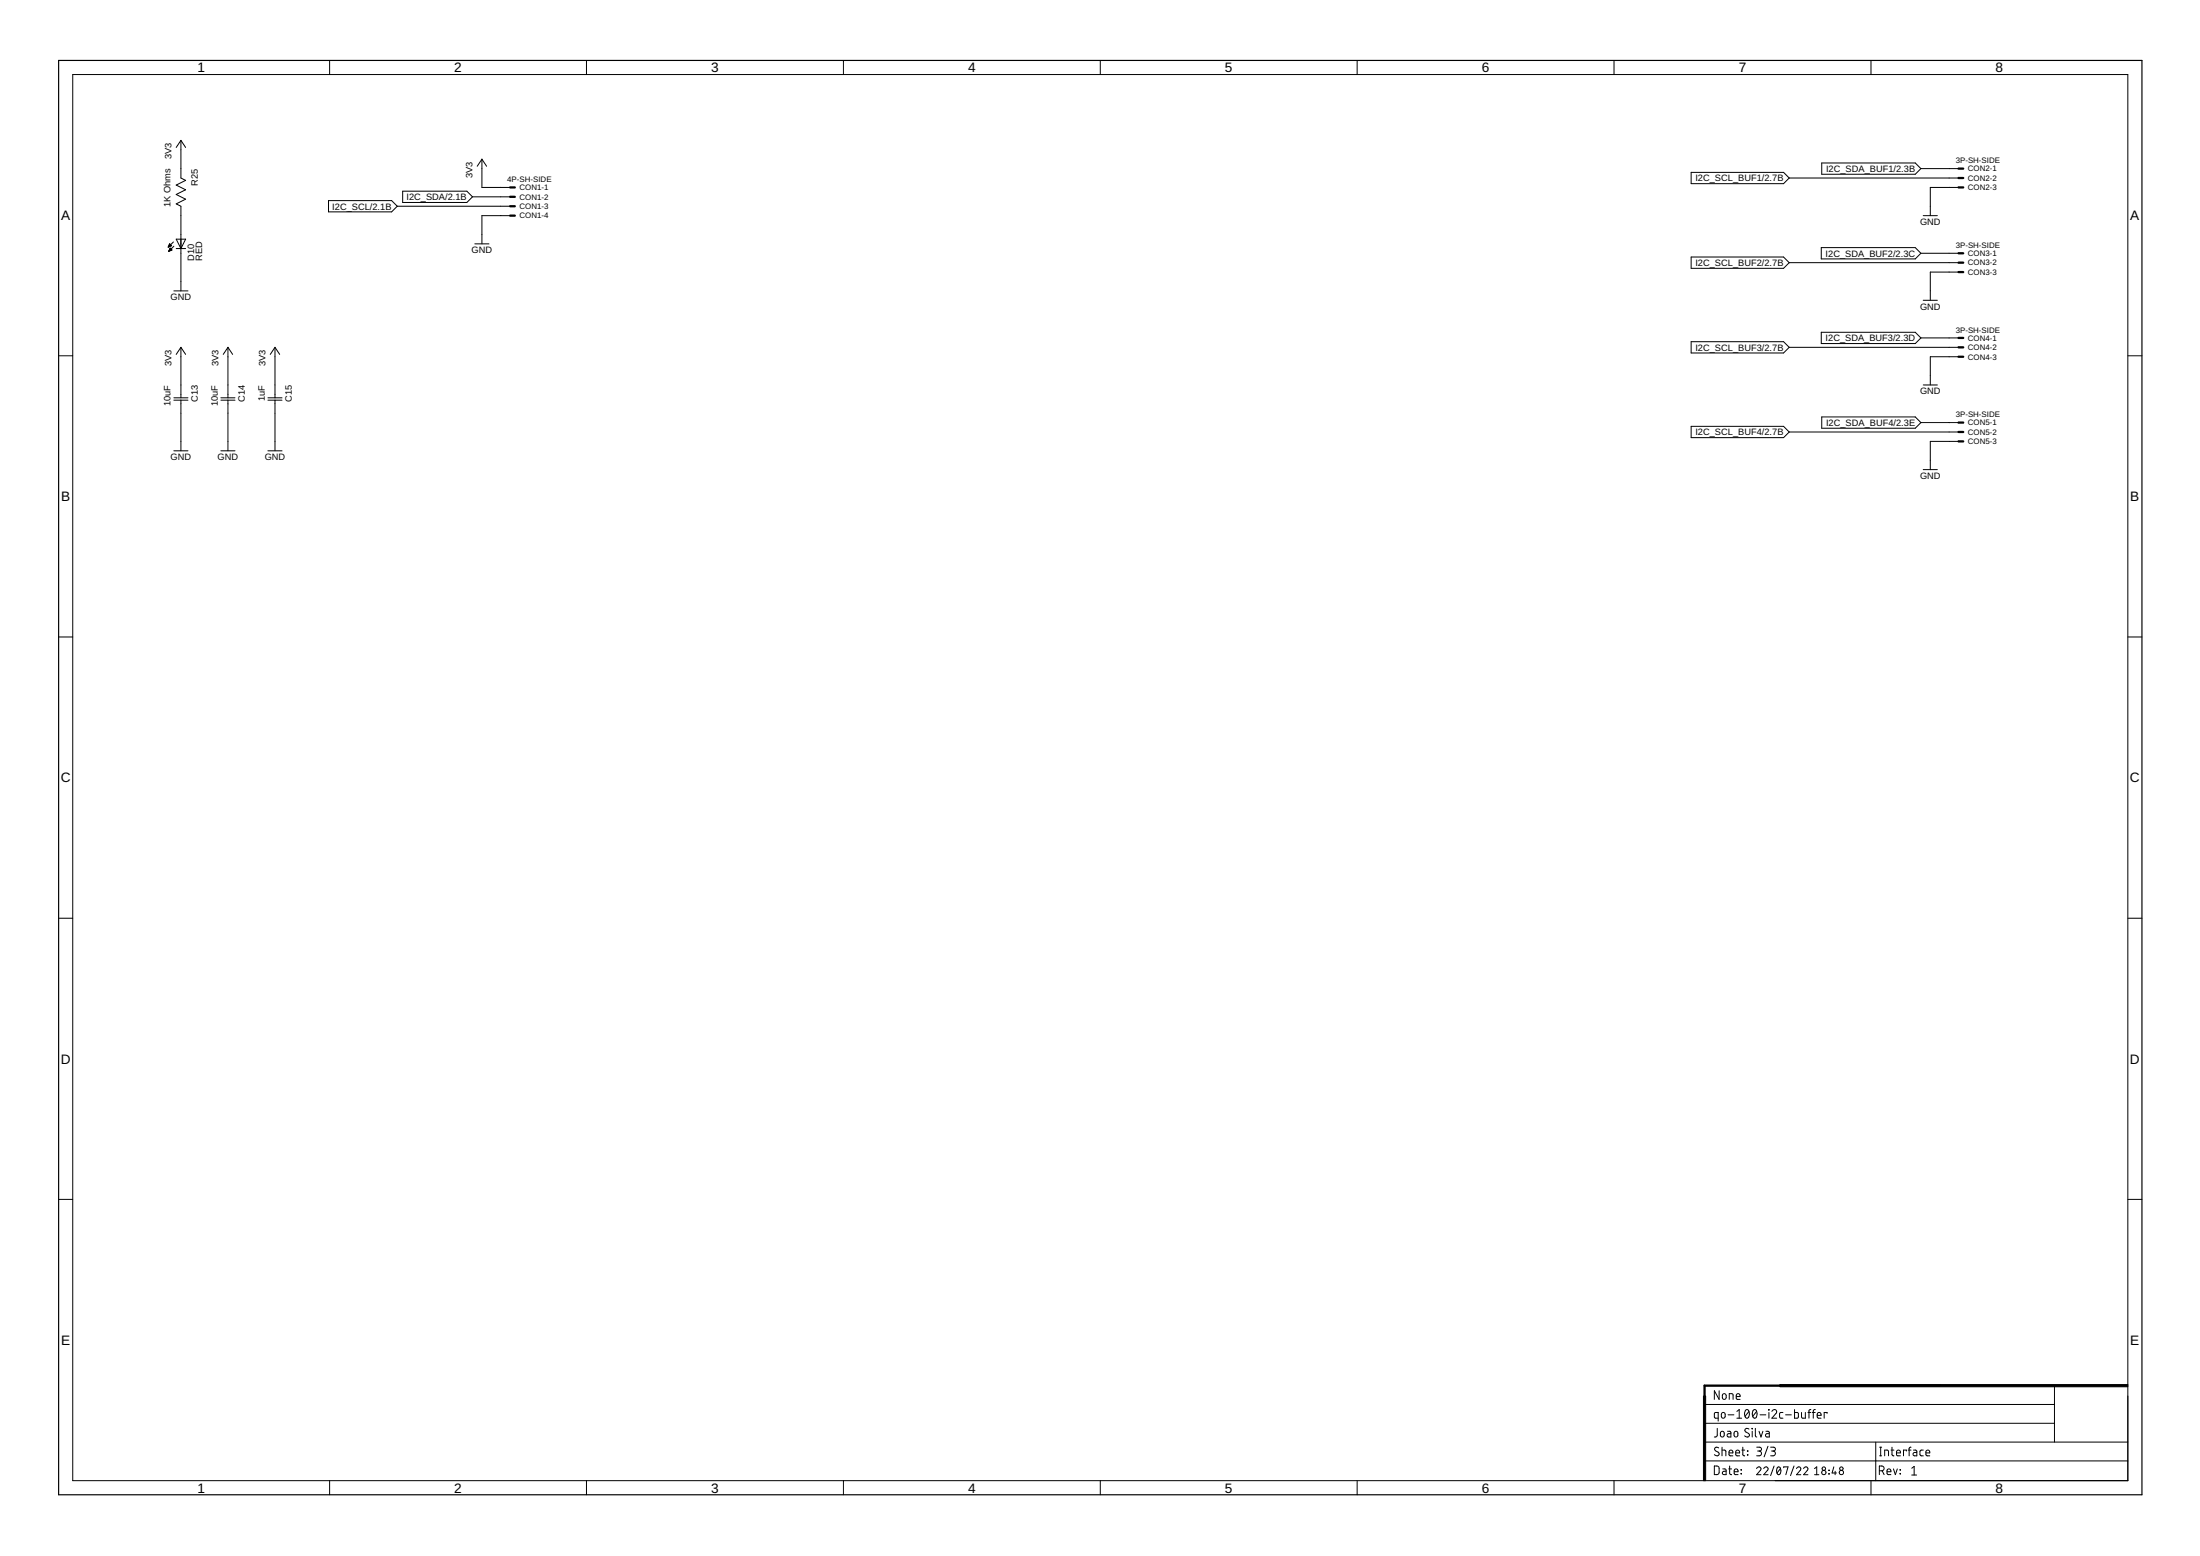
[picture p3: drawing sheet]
<svg xmlns="http://www.w3.org/2000/svg" width="594mm" height="420mm" viewBox="0 0 594 420" stroke-linecap="round" stroke-linejoin="round" font-family="sans-serif">
<g fill="none" stroke="#000" stroke-width=".27">
<path d="M89 16.3v3.8M158.4 16.3v3.8M227.8 16.3v3.8M297.1 16.3v3.8M366.5 16.3v3.8M435.8 16.3v3.8M505.2 16.3v3.8M19.6 20.1h555v379.7h-555zM48.9 37.9v10.2l1.2 .6-2.5 1.3 2.5 1.2-2.5 1.3 2.5 1.3-2.5 1.3 1.3 .6v22.8M48.9 37.9l1.2 1.9M48.9 37.9l-1.3 1.9M88.7 54.2h17l1.6 1.5-1.6 1.5h-17z"/>
<path d="M107.3 55.7h30.5M108.7 51.6h17.4l1.5 1.5-1.5 1.6h-17.4zM127.6 53.1h10.2M130.1 43v7.6h7.7M130.1 43l1.3 1.9M130.1 43l-1.2 1.9M137.8 58.2h-7.7v7.6M456.7 46.5h24.9l1.6 1.6-1.6 1.5h-24.9zM483.2 48.1h45.7M491.9 44h25.3l1.5 1.5-1.5 1.6h-25.3zM518.7 45.5h10.2M519.3 58.2h3.9"/>
<path d="M528.9 50.6h-7.6v7.6M45.4 66.7h.1M45.5 66.6h.3M45.5 66.5h.6M45.6 66.3h.7M45.6 67.8h.2M45.6 66.2h.6M45.6 67.7h.4M45.7 66.1h.4M45.7 67.5h.6M45.7 66h.2M45.7 67.4h.7"/>
<path d="M45.8 67.3h.4M45.8 67.2h.3M45.9 67.1h.1M45.9 67l.5 .5-.8 .4zM46.3 66.4l-.5-.6-.4 .9M46.3 66.4l-.9 .3M46.8 65.3l-1.4 1.4M46.9 66.5l-1.3 1.4M46.9 78.5h3.9M47.6 64.6h2.5l-1.2 2.5zM47.6 67.1h2.5M128.2 65.8h3.8"/>
<path d="M456.7 69.4h24.9l1.6 1.5-1.6 1.6h-24.9zM483.2 70.9h45.7M491.8 66.9h25.4l1.5 1.5-1.5 1.5h-25.4zM518.7 68.4h10.2M528.9 73.5h-7.6v7.6M15.8 96.1h3.8M48.9 93.8v13.6M48.9 93.8l1.2 1.9M48.9 93.8l-1.3 1.9M61.6 93.8v13.6M61.6 93.8l1.2 1.9M61.6 93.8l-1.3 1.9"/>
<path d="M74.3 93.8v13.6M74.3 93.8l1.2 1.9M74.3 93.8l-1.3 1.9M456.7 92.3h24.9l1.6 1.5-1.6 1.5h-24.9zM483.2 93.8h45.7M491.8 89.7h25.4l1.5 1.5-1.5 1.6h-25.4zM518.7 91.2h10.2M519.3 81.1h3.9M528.9 96.3h-7.6v7.6M574.6 96.1h3.8M46.9 107.4h3.9M46.9 108.1h3.9"/>
<path d="M48.9 108.1v13.6M59.6 107.4h3.9M59.6 108.1h3.9M61.6 108.1v13.6M72.3 107.4h3.9M72.3 108.1h3.9M74.3 108.1v13.6M456.7 115.1h24.9l1.6 1.5-1.6 1.6h-24.9zM483.2 116.6h45.7M491.9 112.6h25.3l1.5 1.5-1.5 1.5h-25.3zM518.7 114.1h10.2M519.3 103.9h3.9"/>
<path d="M528.9 119.2h-7.6v7.6M46.9 121.7h3.9M59.6 121.7h3.9M72.3 121.7h3.9M519.3 126.8h3.9M15.8 172h3.8M574.6 172h3.8M15.8 247.9h3.8M574.6 247.9h3.8M15.8 323.9h3.8M574.6 323.9h3.8M460.3 379.2h94.5"/>
<path d="M464.2 375.5v2.4l-1.3-2.4v2.4M465.2 376.5l.3-.2 .5 .2 .1 .9a.52 .52 0 0 1-.5 .5 .52 .52 0 0 1-.5-.5zM467 377.9v-1.6l.9 .1 .1 1.5M468.8 377.1h1.1a.55 .55 0 0 0-.4-.8 .55 .55 0 0 0-.7 .5l.1 1 1 .1M554.8 374.2v15.2M89 399.8v3.8M158.4 399.8v3.8M227.8 399.8v3.8M297.1 399.8v3.8M366.5 399.8v3.8M435.8 399.8v3.8M460.3 394.5h114.3"/>
<path d="M460.3 389.4h114.3M460.3 384.3h94.5M462.9 395.9h.9l.4 .4v1.4l-.4 .5h-.9zM463.7 385.7v2l-.2 .2-.6 .1M464 382.9h-.8l-.2-.2v-1.1l.2-.2h.8v2.3M464.1 391a.58 .58 0 0 0-.9-.1 .58 .58 0 0 0 .1 .9l.7 .3a.54 .54 0 0 1 .2 .8 .54 .54 0 0 1-.8 .2l-.5-.3M464.7 386.7l.5-.2a.92 .92 0 0 1 .1 1.5h-.3l-.4-.3zM464.9 381.6l.5-.2a.92 .92 0 0 1 .2 1.5l-.7-.1zM465 391.6l.9 .1 .1 1.4M465 390.8v2.3M465.2 396.6l.7 .1 .2 .2v1.3h-.6a.46 .46 0 0 1-.4-.5 .46 .46 0 0 1 .4-.4h.6M466.5 386.5h.7l.2 .2v1.3h-.6a.46 .46 0 0 1-.4-.4 .46 .46 0 0 1 .4-.5h.6"/>
<path d="M466.6 382h1.6M466.8 396.6h.8M466.9 392.3h1a.54 .54 0 0 0-.3-.7 .54 .54 0 0 0-.7 .5l.1 .9 .9 .1M467.1 395.9v1.9l.1 .3 .4 .1M468.3 397.4h1a.54 .54 0 0 0-.3-.7 .54 .54 0 0 0-.7 .5l.1 .9 .9 .1M468.4 386.7l.5-.2a.92 .92 0 0 1 .1 1.5l-.6-.1zM468.7 392.3h1.1a.54 .54 0 0 0-.4-.7 .54 .54 0 0 0-.7 .5l.1 .9 1 .1M469 382.9h1.3M469 381.1l.6-.5v2.3M470.1 397.9l.2 .1zM470.1 396.8l.2 .2zM470.4 391.6h.7"/>
<path d="M470.6 390.8v2.1l.5 .2M471.4 380.8a.62 .62 0 0 1 .7-.1 .62 .62 0 0 1 .3 .8 .99 .99 0 0 1-.8 1.4 1.62 1.62 0 0 1-.2-2.1zM471.9 391.8l.1 .1zM471.9 392.8l.1 .1zM472.3 381.1l-1.1 1.3M472.3 385.9a.58 .58 0 0 0-.9-.1 .58 .58 0 0 0 0 .9l.7 .4a.58 .58 0 0 1 .1 .8 .58 .58 0 0 1-.9 0l-.2-.2M473.1 385.7l.1 .1zM473.2 386.5v1.5M473.5 380.8a.61 .61 0 0 1 .7-.1 .61 .61 0 0 1 .3 .8 .99 .99 0 0 1-.8 1.4 1.62 1.62 0 0 1-.2-2.1zM474 385.7v1.9l.4 .4M474.3 396.6a.58 .58 0 0 1 .9-.5 .58 .58 0 0 1 .1 .9l-1 1.2h1.2M474.3 381.1l-1 1.3"/>
<path d="M474.4 390.8h.7a.52 .52 0 0 1 .6 .5 .52 .52 0 0 1-.6 .5h-.5M475 386.5l.5 1.5 .5-1.5M475 391.8a.65 .65 0 0 1 .7 .7 .65 .65 0 0 1-.7 .6h-.6M475.3 382h1.5M476.3 396.6a.58 .58 0 0 1 .8-.5 .58 .58 0 0 1 .2 .9l-1 1.2h1.2M476.9 386.5h.6l.3 .2v1.3h-.6a.46 .46 0 0 1-.5-.4 .46 .46 0 0 1 .5-.5h.6M477.4 390.5l-1 2.9M477.6 380.6l.1 .1zM477.7 381.4v1.5M478.1 390.8h.8a.52 .52 0 0 1 .5 .5 .52 .52 0 0 1-.5 .5h-.5M478.5 381.1a.64 .64 0 0 1 .9-.5 .64 .64 0 0 1 .2 1.1l-1.1 1.2h1.3M478.8 391.8a.65 .65 0 0 1 .6 .7 .65 .65 0 0 1-.6 .6h-.7"/>
<path d="M479.1 395.9l-1 2.5M480 396.2a.67 .67 0 0 1 .8 .2 .67 .67 0 0 1 .1 .8 .67 .67 0 0 1-.1 .7 .67 .67 0 0 1-.8 .2 1.76 1.76 0 0 1 0-1.9zM480.8 396.6l-1 1.1M481.5 381.4h-.7l-.3 .4 .2 1 .8 .1M481.7 396.3v-.2h1.1l-.6 2.1M482.2 382h1.5M484.4 395.9l-.9 2.5M484.6 380.6v2.3h.8l.2-.2v-1.1l-.2-.2h-.8M485.1 396.6a.58 .58 0 0 1 .9-.5 .58 .58 0 0 1 .1 .9l-1 1.2h1.2M486.5 381.4v1.3l.4 .2h.6v-1.5M487 396.6a.58 .58 0 0 1 .9-.5 .58 .58 0 0 1 .1 .9l-1 1.2h1.2M488.2 381.4h.8"/>
<path d="M489 380.6l-.5 .3v2M489.4 381.4h.8M490 398.2h1.2M490 396.6l.6-.5v2.1M490.2 380.6l-.4 .1-.2 .3v1.9M490.7 382.2h1a.55 .55 0 0 0-.3-.8 .55 .55 0 0 0-.7 .5l.1 .9 .9 .1M493.4 381.7v-.3h-.8v1.5M493.8 397.9l.2 .1zM493.8 397l.2 .1zM495.2 396.1l-.5 1.6h1.2M495.6 397.3v.9M505.2 399.8v3.8"/>
<path d="M506.5 389.4v10.4M507.5 397.2h.6a.65 .65 0 0 0 .7-.7 .65 .65 0 0 0-.7-.6h-.6v2.3M507.6 393.1h.5M507.6 390.8h.5M507.9 390.8v2.3M508.3 397.2l.5 1M508.9 393.1v-1.5l.9 .1 .2 1.4M509.6 397.4h1a.54 .54 0 0 0-.4-.7 .54 .54 0 0 0-.6 .5l.1 .9 .9 .1M510.6 391.6h.8M510.9 390.8v1.9l.1 .3 .4 .1M511.3 396.6l.5 1.6 .5-1.6M512.1 392.3h1.1a.54 .54 0 0 0-.4-.7 .54 .54 0 0 0-.7 .5l.1 .9 1 .1"/>
<path d="M513.1 396.8l.1 .2zM513.1 397.9l.1 .1zM514.8 391.8v-.2h-.8v1.5M515.3 391.6h.7M516 390.8l-.4 .2-.1 2.1M516.2 396.5l.7-.5v2.3M516.2 398.3h1.3M516.7 391.6h.7l.2 .2v1.3h-.6a.46 .46 0 0 1-.4-.4 .46 .46 0 0 1 .4-.5h.6M519.4 391.6h-.7l-.2 .3 .1 1.1 .8 .1M520.1 392.3h1a.54 .54 0 0 0-.4-.7 .54 .54 0 0 0-.6 .5l.1 .9 .9 .1"/>
<circle cx="492.5" cy="397.6" r=".58"/>
<circle cx="492.5" cy="396.6" r=".47"/>
<circle cx="497.2" cy="397.6" r=".58"/>
<circle cx="497.2" cy="396.6" r=".47"/>
</g>
<path d="M15.8 16.3h562.6v387.3h-562.6z" fill="none" stroke="#000" stroke-width=".32"/>
<path d="M460 377h.6v22.8h-.6zM480.6 373.9h94v.6h-94z" fill="#000" stroke="#000" stroke-width=".27"/>
<g fill="none" stroke="#000" stroke-width=".61">
<path d="M137.8 50.6h1.2M137.8 53.1h1.2M137.8 55.7h1.2M137.8 58.2h1.2M528.9 45.5h1.2M528.9 48.1h1.2M528.9 50.6h1.2M528.9 68.4h1.2M528.9 70.9h1.2M528.9 73.5h1.2M528.9 91.2h1.2M528.9 93.8h1.2"/>
<path d="M528.9 96.3h1.2M528.9 114.1h1.2M528.9 116.6h1.2M528.9 119.2h1.2M523.8 374.2h-63.5v3.8"/>
</g>
<g font-size="3.7">
<text x="53.3" y="19.5">1</text>
<text x="122.7" y="19.5">2</text>
<text x="192" y="19.5">3</text>
<text x="261.4" y="19.5">4</text>
<text x="330.8" y="19.5">5</text>
<text x="400.2" y="19.5">6</text>
<text x="469.5" y="19.5">7</text>
<text x="538.9" y="19.5">8</text>
<text x="16.5" y="59.4">A</text>
<text x="575.3" y="59.4">A</text>
<text x="16.5" y="135.3">B</text>
<text x="575.3" y="135.3">B</text>
<text x="16.4" y="211.3">C</text>
<text x="575.2" y="211.3">C</text>
<text x="16.4" y="287.2">D</text>
<text x="575.2" y="287.2">D</text>
<text x="16.5" y="363.1">E</text>
<text x="575.3" y="363.1">E</text>
<text x="53.3" y="403">1</text>
<text x="122.7" y="403">2</text>
<text x="192" y="403">3</text>
<text x="261.4" y="403">4</text>
<text x="330.8" y="403">5</text>
<text x="400.2" y="403">6</text>
<text x="469.5" y="403">7</text>
<text x="538.9" y="403">8</text>
</g>
<g font-size="2.5">
<text x="46.3" y="43" transform="rotate(-90 46.3 43)">3V3</text>
<text x="493.1" y="46.4">I2C_SDA_BUF1/2.3B</text>
<text x="53.4" y="50.1" transform="rotate(-90 53.4 50.1)">R25</text>
<text x="127.6" y="48.1" transform="rotate(-90 127.6 48.1)">3V3</text>
<text x="457.8" y="49">I2C_SCL_BUF1/2.7B</text>
<text x="46.1" y="56" transform="rotate(-90 46.1 56)">1K Ohms</text>
<text x="89.7" y="56.6">I2C_SCL/2.1B</text>
<text x="109.8" y="54">I2C_SDA/2.1B</text>
<text x="518.5" y="60.8">GND</text>
<text x="52.4" y="70.4" transform="rotate(-90 52.4 70.4)">D10</text>
<text x="54.6" y="70.4" transform="rotate(-90 54.6 70.4)">RED</text>
<text x="127.4" y="68.4">GND</text>
<text x="457.8" y="71.8">I2C_SCL_BUF2/2.7B</text>
<text x="493" y="69.3">I2C_SDA_BUF2/2.3C</text>
<text x="46.1" y="81.1">GND</text>
<text x="518.5" y="83.6">GND</text>
<text x="457.8" y="94.7">I2C_SCL_BUF3/2.7B</text>
<text x="493" y="92.1">I2C_SDA_BUF3/2.3D</text>
<text x="46.3" y="98.9" transform="rotate(-90 46.3 98.9)">3V3</text>
<text x="59" y="98.9" transform="rotate(-90 59 98.9)">3V3</text>
<text x="71.7" y="98.9" transform="rotate(-90 71.7 98.9)">3V3</text>
<text x="518.5" y="106.5">GND</text>
<text x="46.1" y="109.7" transform="rotate(-90 46.1 109.7)">10uF</text>
<text x="53.4" y="108.5" transform="rotate(-90 53.4 108.5)">C13</text>
<text x="58.8" y="109.7" transform="rotate(-90 58.8 109.7)">10uF</text>
<text x="66.1" y="108.5" transform="rotate(-90 66.1 108.5)">C14</text>
<text x="71.5" y="108.3" transform="rotate(-90 71.5 108.3)">1uF</text>
<text x="78.8" y="108.5" transform="rotate(-90 78.8 108.5)">C15</text>
<text x="457.8" y="117.5">I2C_SCL_BUF4/2.7B</text>
<text x="493.1" y="115">I2C_SDA_BUF4/2.3E</text>
<text x="46.1" y="124.3">GND</text>
<text x="58.8" y="124.3">GND</text>
<text x="71.5" y="124.3">GND</text>
<text x="518.5" y="129.3">GND</text>
</g>
<g font-size="2.1">
<text x="528.1" y="44.1">3P-SH-SIDE</text>
<text x="531.4" y="46.3">CON2-1</text>
<text x="137" y="49.2">4P-SH-SIDE</text>
<text x="140.3" y="51.4">CON1-1</text>
<text x="140.3" y="53.9">CON1-2</text>
<text x="531.4" y="48.8">CON2-2</text>
<text x="531.4" y="51.4">CON2-3</text>
<text x="140.3" y="56.5">CON1-3</text>
<text x="140.3" y="59">CON1-4</text>
<text x="528.1" y="67">3P-SH-SIDE</text>
<text x="531.4" y="69.1">CON3-1</text>
<text x="531.4" y="71.7">CON3-2</text>
<text x="531.4" y="74.2">CON3-3</text>
<text x="528.1" y="89.8">3P-SH-SIDE</text>
<text x="531.4" y="92">CON4-1</text>
<text x="531.4" y="94.5">CON4-2</text>
<text x="531.4" y="97.1">CON4-3</text>
<text x="528.1" y="112.7">3P-SH-SIDE</text>
<text x="531.4" y="114.9">CON5-1</text>
<text x="531.4" y="117.4">CON5-2</text>
<text x="531.4" y="119.9">CON5-3</text>
</g>
</svg>
